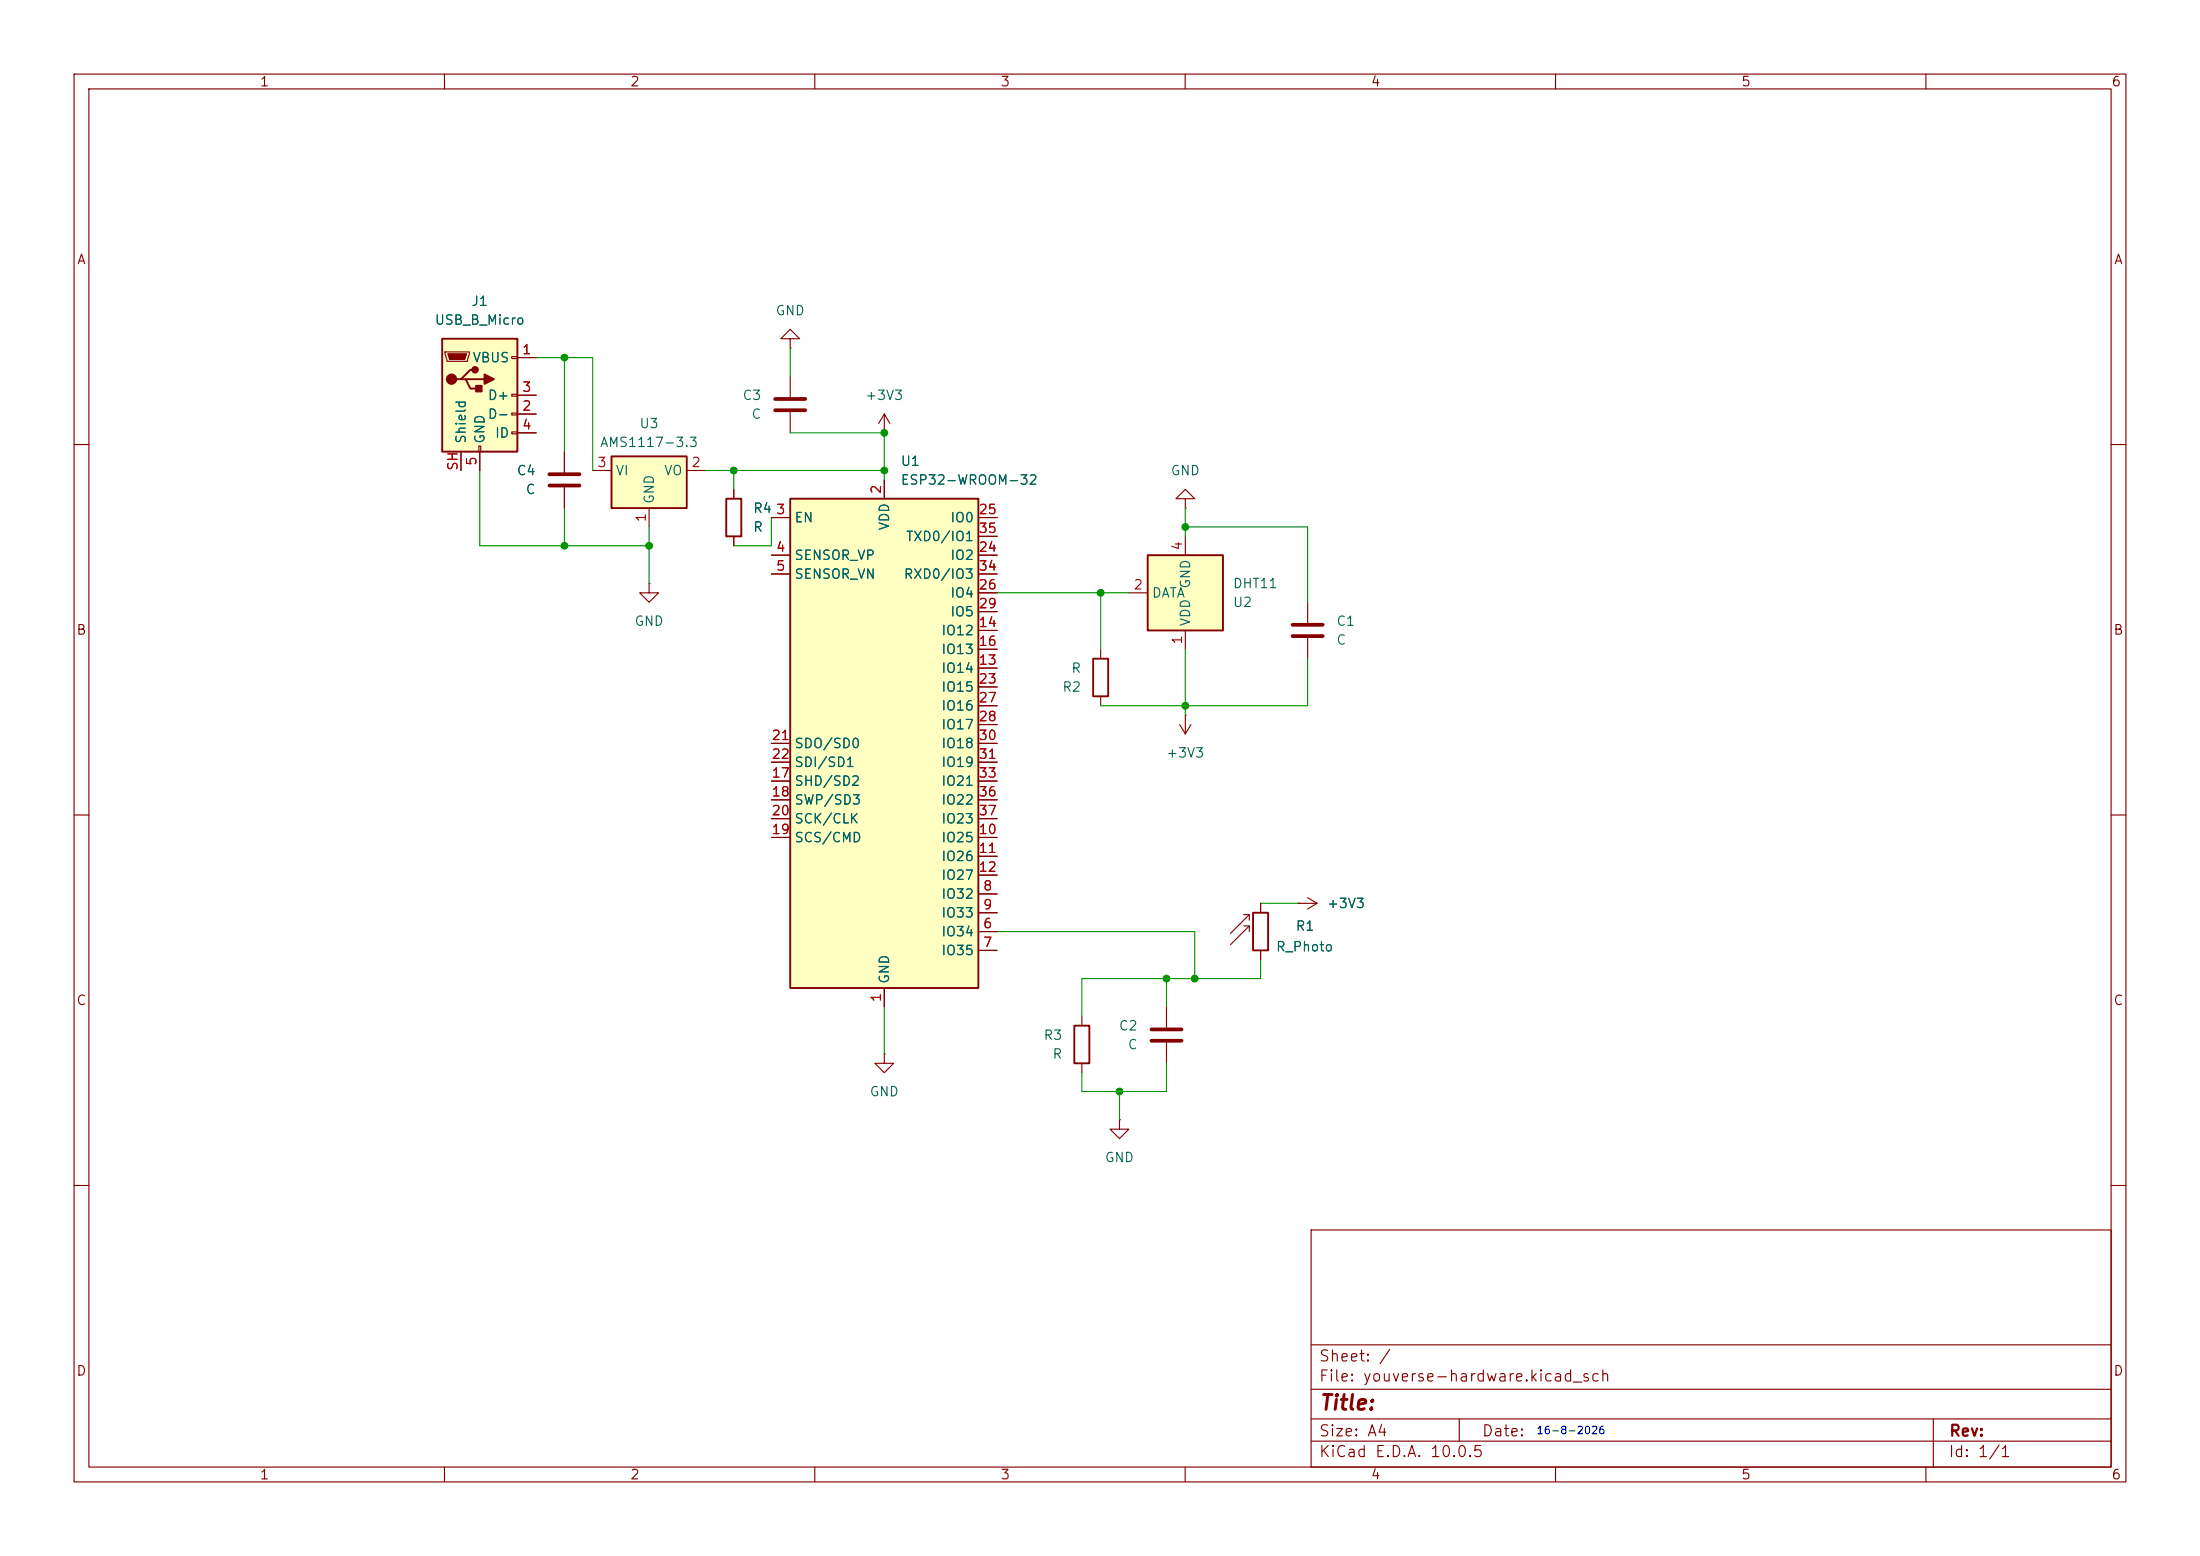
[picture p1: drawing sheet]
<svg xmlns="http://www.w3.org/2000/svg" width="297mm" height="210mm" viewBox="0 0 297 210" stroke-linecap="round" stroke-linejoin="round" font-family="sans-serif">
<g fill="none" stroke="#840000" stroke-width=".15">
<path d="M10 10h277v190h-277zM12 12h273v186h-273zM60 10v2M110 10v2M160 10v2M210 10v2M260 10v2M10 60h2M160 67.3h1.3l-1.3-1.3-1.3 1.3h1.3v1.3M160 68.6h.1M285 60h2M148.6 87.6v1.3"/>
<path d="M148.6 94v1.3M159.3 97.8l.7 1.3M160 96.5h.1M160 96.5v2.6M160.8 97.8l-.8 1.3M10 110h2M285 110h2M146 137.2v1.2M157.5 135.9v2.8M167.9 125h.8M167.9 123.4h.8M168.7 125l-2.6 2.5"/>
<path d="M168.7 123.4v.8M168.7 125v.7M168.7 123.4l-2.6 2.6M170.2 121.9v1.3M170.2 128.3v1.2M175.3 121.9h.1M175.3 121.9h2.5M176.5 121.2l1.3 .7M177.8 121.9l-1.3 .8M119.4 142.2v1.3h1.2l-1.2 1.3-1.3-1.3h1.3M119.4 142.2h.1M146 143.5v1.3"/>
<path d="M151.1 151.1v1.3h1.3l-1.3 1.3-1.2-1.3h1.2M151.1 151.1h.1M157.5 140.7v2.8M10 160h2M177 166h108v32h-108zM285 160h2M60 198v2M110 198v2M160 198v2M177 194.5h108M177 191.5h108M177 187.5h108"/>
<path d="M177 181.5h108M197 191.5v3M210 198v2M260 198v2M261 191.5v6.5"/>
</g>
<path d="M147.6 88.9h2v5.1h-2zM145 138.4h2.1v5.1h-2.1zM169.2 123.2h2v5.1h-2z" fill="none" stroke="#840000" stroke-width=".25"/>
<path d="M155.4 138.9h4.1M155.4 140.5h4.1" fill="none" stroke="#840000" stroke-width=".51"/>
<path d="M106.7 67.3h25.4v66.1h-25.4z" fill="#ffffc2"/>
<path d="M106.7 67.3h25.4v66.1h-25.4z" fill="none" stroke="#840000" stroke-width=".25"/>
<g fill="none" stroke="#840000" stroke-width=".15">
<path d="M104.1 69.9h2.6M104.1 74.9h2.6M104.1 77.5h2.6M119.4 64.8v2.5M132.1 69.9h2.5M132.1 74.9h2.5M132.1 77.5h2.5M132.1 72.4h2.5M132.1 90.2h2.5M132.1 85.1h2.5M132.1 87.6h2.5M132.1 92.7h2.5"/>
<path d="M132.1 80h2.5M132.1 95.3h2.5M132.1 97.8h2.5M132.1 82.6h2.5M104.1 113h2.6M104.1 105.4h2.6M104.1 108h2.6M104.1 110.5h2.6M104.1 100.3h2.6M104.1 102.9h2.6M132.1 113h2.5M132.1 115.6h2.5"/>
<path d="M132.1 118.1h2.5M132.1 105.4h2.5M132.1 108h2.5M132.1 110.5h2.5M132.1 100.3h2.5M132.1 102.9h2.5M119.4 133.4v2.5M132.1 125.7h2.5M132.1 128.3h2.5M132.1 120.7h2.5M132.1 123.2h2.5"/>
</g>
<path d="M154.9 74.9h10.2v10.2h-10.2z" fill="#ffffc2"/>
<path d="M154.9 74.9h10.2v10.2h-10.2z" fill="none" stroke="#840000" stroke-width=".25"/>
<path d="M76.2 61v2.8M76.2 65.8v2.8M160 72.4v2.5M152.4 80h2.5M160 85.1v2.5M176.5 81.3v2.8M176.5 86.1v2.8" fill="none" stroke="#840000" stroke-width=".15"/>
<path d="M74.2 65.5h4M74.2 64h4M174.5 84.3h4.1M174.5 85.9h4.1" fill="none" stroke="#840000" stroke-width=".51"/>
<path d="M82.5 61.6h10.2v7h-10.2z" fill="#ffffc2"/>
<path d="M82.5 61.6h10.2v7h-10.2zM98 67.3h2.1v5.1h-2.1z" fill="none" stroke="#840000" stroke-width=".25"/>
<path d="M106.7 45.7h1.2l-1.2-1.2-1.3 1.2h1.3v1.3M106.7 47h.1M80 63.5h2.5M87.6 78.7v1.3h1.3l-1.3 1.3-1.2-1.3h1.2M87.6 78.7h.1M87.6 68.6v2.5M92.7 63.5h2.5M99.1 66v1.3M99.1 72.4v1.3" fill="none" stroke="#840000" stroke-width=".15"/>
<path d="M59.7 45.7h10.1v15.3h-10.1z" fill="#ffffc2"/>
<path d="M59.7 45.7h10.1v15.3h-10.1zM62.2 51.2h.7l.6 1.3h1.3M62.9 51.2h2.5M64.1 49.9h-.6l-1.3 1.3h-.6" fill="none" stroke="#840000" stroke-width=".25"/>
<g fill="none" stroke="#840000" stroke-width=".15">
<path d="M60.1 47.5h3.3v.3l-.3 1h-2.8zM69.1 48.1h.7v.3h-.7zM69.1 53.2h.7v.3h-.7zM69.1 55.8h.7v.2h-.7zM69.1 58.3h.7v.2h-.7zM69.8 48.3h2.6M69.8 55.9h2.6M69.8 53.3h2.6M69.8 58.4h2.6M106.7 50.8v2.8M106.7 55.6v2.8M119.4 58.4h.1"/>
<path d="M119.4 55.9l-.8 1.3M119.4 55.9l.7 1.3M119.4 55.9v2.5M62.2 61v2.5M64.6 60.2h.3v.8h-.3zM64.8 61v2.5M76.2 61v2.8M76.2 65.8v2.8M99.1 66v1.3M99.1 72.4v1.3M104.1 69.9h2.6M104.1 74.9h2.6"/>
<path d="M104.1 77.5h2.6M119.4 64.8v2.5M132.1 69.9h2.5M132.1 74.9h2.5M132.1 77.5h2.5M132.1 72.4h2.5M132.1 90.2h2.5M132.1 85.1h2.5M132.1 87.6h2.5M132.1 92.7h2.5M132.1 80h2.5M132.1 95.3h2.5"/>
<path d="M132.1 97.8h2.5M132.1 82.6h2.5M104.1 113h2.6M104.1 105.4h2.6M104.1 108h2.6M104.1 110.5h2.6M104.1 100.3h2.6M104.1 102.9h2.6M132.1 113h2.5M132.1 115.6h2.5M132.1 118.1h2.5M132.1 105.4h2.5"/>
<path d="M132.1 108h2.5M132.1 110.5h2.5M132.1 100.3h2.5M132.1 102.9h2.5M119.4 133.4v2.5M132.1 125.7h2.5M132.1 128.3h2.5M132.1 120.7h2.5M132.1 123.2h2.5M170.2 121.9v1.3M170.2 128.3v1.2M175.3 121.9h.1"/>
</g>
<path d="M60.5 47.8h2.5l-.3 .7h-2z" fill="#840000" stroke="#840000" stroke-width=".15"/>
<g fill="#840000" stroke="#840000" stroke-width=".25">
<path d="M64.3 52.1h.7v.7h-.7z"/>
<path d="M65.4 50.5l1.3 .7-1.3 .6z"/>
<circle cx="61" cy="51.2" r=".63"/>
<circle cx="64.1" cy="49.9" r=".38"/>
</g>
<path d="M104.6 55.4h4.1M104.6 53.8h4.1" fill="none" stroke="#840000" stroke-width=".51"/>
<g fill="none" stroke="#009600" stroke-width=".15">
<path d="M72.4 48.3h7.6v15.2M76.2 48.3v12.7M106.7 58.4h12.7v6.4M106.7 47v3.8M64.8 63.5v10.2h22.8M76.2 68.6v5.1M87.6 71.1v7.6M95.2 63.5h24.2M99.1 63.5v2.5M104.1 69.9v3.8h-5M160 68.6v3.8M160 71.1h16.5v10.2"/>
<path d="M134.6 80h17.8M148.6 80v7.6M160 87.6v8.9M176.5 88.9v6.4h-27.9M119.4 135.9v6.3M134.6 125.7h26.7v6.4M157.5 132.1v3.8M170.2 129.5v2.6h-24.2v5.1M170.2 121.9h5.1M151.1 147.3v3.8M157.5 143.5v3.8h-11.5v-2.5"/>
</g>
<g fill="#009600" stroke="#009600" stroke-width=".14">
<circle cx="157.5" cy="132.1" r=".46"/>
<circle cx="151.1" cy="147.3" r=".46"/>
<circle cx="119.4" cy="63.5" r=".46"/>
<circle cx="148.6" cy="80" r=".46"/>
<circle cx="161.3" cy="132.1" r=".46"/>
<circle cx="160" cy="71.1" r=".46"/>
<circle cx="160" cy="95.3" r=".46"/>
<circle cx="76.2" cy="73.7" r=".46"/>
<circle cx="99.1" cy="63.5" r=".46"/>
<circle cx="87.6" cy="73.7" r=".46"/>
<circle cx="76.2" cy="48.3" r=".46"/>
<circle cx="119.4" cy="58.4" r=".46"/>
</g>
<text font-size="2" fill="#840000" x="178" y="190.8">Title:</text>
<g font-size="1.5" fill="#840000">
<text x="178" y="184.1">Sheet: /</text>
<text x="178" y="186.8">File: youverse-hardware.kicad_sch</text>
<text x="178" y="197">KiCad E.D.A. 10.0.5</text>
<text x="178" y="194.2">Size: A4</text>
<text x="200" y="194.2">Date:</text>
<text x="263" y="197">Id: 1/1</text>
<text x="263" y="194.2">Rev:</text>
</g>
<g font-size="1.3" fill="#840000">
<text x="35" y="12">1</text>
<text x="85" y="12">2</text>
<text x="135" y="12">3</text>
<text x="185" y="12">4</text>
<text x="235" y="12">5</text>
<text x="285" y="12">6</text>
<text x="10.3" y="36">A</text>
<text x="285.3" y="36">A</text>
<text x="10.2" y="86">B</text>
<text x="285.2" y="86">B</text>
<text x="10.2" y="136">C</text>
<text x="285.2" y="136">C</text>
<text x="10.2" y="186">D</text>
<text x="285.2" y="186">D</text>
<text x="35" y="200">1</text>
<text x="85" y="200">2</text>
<text x="135" y="200">3</text>
<text x="185" y="200">4</text>
<text x="235" y="200">5</text>
<text x="285" y="200">6</text>
</g>
<g font-size="1.3" fill="#006464">
<text x="63.6" y="41.6">J1</text>
<text x="58.6" y="44.1">USB_B_Micro</text>
<text x="104.6" y="42.9">GND</text>
<text x="63.7" y="49.2">VBUS</text>
<text x="63.2" y="60" transform="rotate(-90 63.2 60)">Shield</text>
<text x="65.7" y="60" transform="rotate(-90 65.7 60)">GND</text>
<text x="65.8" y="56.8">D-</text>
<text x="65.8" y="54.3">D+</text>
<text x="66.7" y="59.4">ID</text>
<text x="86.2" y="58.1">U3</text>
<text x="100.2" y="54.3">C3</text>
<text x="101.4" y="56.8">C</text>
<text x="116.7" y="54.3">+3V3</text>
<text x="69.7" y="64.5">C4</text>
<text x="80.9" y="60.7">AMS1117-3.3</text>
<text x="83" y="64.5">VI</text>
<text x="89.6" y="64.5">VO</text>
<text x="121.5" y="63.2">U1</text>
<text x="121.5" y="65.7">ESP32-WROOM-32</text>
<text x="158" y="64.5">GND</text>
<text x="70.9" y="67">C</text>
<text x="88.6" y="68.1" transform="rotate(-90 88.6 68.1)">GND</text>
<text x="101.6" y="69.5">R4</text>
<text x="107.2" y="70.8">EN</text>
<text x="120.3" y="71.7" transform="rotate(-90 120.3 71.7)">VDD</text>
<text x="128.2" y="70.8">IO0</text>
<text x="101.6" y="72.1">R</text>
<text x="107.2" y="75.9">SENSOR_VP</text>
<text x="122.2" y="73.4">TXD0/IO1</text>
<text x="128.2" y="75.9">IO2</text>
<text x="107.2" y="78.4">SENSOR_VN</text>
<text x="121.9" y="78.4">RXD0/IO3</text>
<text x="128.2" y="81">IO4</text>
<text x="128.2" y="83.5">IO5</text>
<text x="155.4" y="81">DATA</text>
<text x="161" y="79.5" transform="rotate(-90 161 79.5)">GND</text>
<text x="166.4" y="82.2">U2</text>
<text x="166.4" y="79.7">DHT11</text>
<text x="85.6" y="84.8">GND</text>
<text x="127" y="86.1">IO12</text>
<text x="127" y="88.6">IO13</text>
<text x="161" y="84.6" transform="rotate(-90 161 84.6)">VDD</text>
<text x="180.3" y="84.8">C1</text>
<text x="180.3" y="87.3">C</text>
<text x="127" y="91.1">IO14</text>
<text x="127" y="93.7">IO15</text>
<text x="143.3" y="93.7">R2</text>
<text x="144.5" y="91.1">R</text>
<text x="107.2" y="101.3">SDO/SD0</text>
<text x="127" y="96.2">IO16</text>
<text x="127" y="98.8">IO17</text>
<text x="127" y="101.3">IO18</text>
<text x="107.2" y="106.4">SHD/SD2</text>
<text x="107.2" y="103.8">SDI/SD1</text>
<text x="127" y="103.8">IO19</text>
<text x="127" y="106.4">IO21</text>
<text x="157.4" y="102.6">+3V3</text>
<text x="107.2" y="108.9">SWP/SD3</text>
<text x="107.2" y="114">SCS/CMD</text>
<text x="107.2" y="111.5">SCK/CLK</text>
<text x="127" y="114">IO25</text>
<text x="127" y="108.9">IO22</text>
<text x="127" y="111.5">IO23</text>
<text x="127" y="116.5">IO26</text>
<text x="127" y="119.1">IO27</text>
<text x="127" y="121.6">IO32</text>
<text x="127" y="124.2">IO33</text>
<text x="174.8" y="125.9">R1</text>
<text x="179.1" y="122.9">+3V3</text>
<text x="127" y="126.7">IO34</text>
<text x="127" y="129.2">IO35</text>
<text x="172.2" y="128.7">R_Photo</text>
<text x="120.3" y="132.9" transform="rotate(-90 120.3 132.9)">GND</text>
<text x="140.8" y="140.7">R3</text>
<text x="142" y="143.2">R</text>
<text x="151" y="139.4">C2</text>
<text x="152.2" y="141.9">C</text>
<text x="117.3" y="148.3">GND</text>
<text x="149.1" y="157.2">GND</text>
</g>
<g font-size="1.3" fill="#a90000">
<text x="70.4" y="48.1">1</text>
<text x="70.4" y="53.2">3</text>
<text x="70.4" y="55.7">2</text>
<text x="70.4" y="58.3">4</text>
<text x="62.1" y="63.6" transform="rotate(-90 62.1 63.6)">SH</text>
<text x="64.6" y="63" transform="rotate(-90 64.6 63)">5</text>
<text x="80.5" y="63.4">3</text>
<text x="93.2" y="63.4">2</text>
<text x="87.5" y="70.6" transform="rotate(-90 87.5 70.6)">1</text>
<text x="104.7" y="69.7">3</text>
<text x="119.2" y="66.8" transform="rotate(-90 119.2 66.8)">2</text>
<text x="132" y="69.7">25</text>
<text x="104.7" y="74.8">4</text>
<text x="104.7" y="77.3">5</text>
<text x="132" y="74.8">24</text>
<text x="132" y="77.3">34</text>
<text x="132" y="72.3">35</text>
<text x="159.9" y="74.4" transform="rotate(-90 159.9 74.4)">4</text>
<text x="132" y="79.9">26</text>
<text x="132" y="82.4">29</text>
<text x="152.9" y="79.9">2</text>
<text x="132" y="85">14</text>
<text x="132" y="87.5">16</text>
<text x="159.9" y="87.1" transform="rotate(-90 159.9 87.1)">1</text>
<text x="132" y="90">13</text>
<text x="132" y="92.6">23</text>
<text x="132" y="95.1">27</text>
<text x="104.1" y="100.2">21</text>
<text x="132" y="97.7">28</text>
<text x="132" y="100.2">30</text>
<text x="104.1" y="105.3">17</text>
<text x="104.1" y="107.8">18</text>
<text x="104.1" y="102.7">22</text>
<text x="132" y="102.7">31</text>
<text x="132" y="105.3">33</text>
<text x="132" y="107.8">36</text>
<text x="104.1" y="112.9">19</text>
<text x="104.1" y="110.4">20</text>
<text x="132" y="112.9">10</text>
<text x="132" y="110.4">37</text>
<text x="132" y="115.4">11</text>
<text x="132" y="118">12</text>
<text x="132.6" y="125.6">6</text>
<text x="132.6" y="120.5">8</text>
<text x="132.6" y="123.1">9</text>
<text x="132.6" y="128.1">7</text>
<text x="119.2" y="135.4" transform="rotate(-90 119.2 135.4)">1</text>
</g>
<text font-size="1" fill="#0000c2" x="207.3" y="193.8">16-8-2026</text>
</svg>
